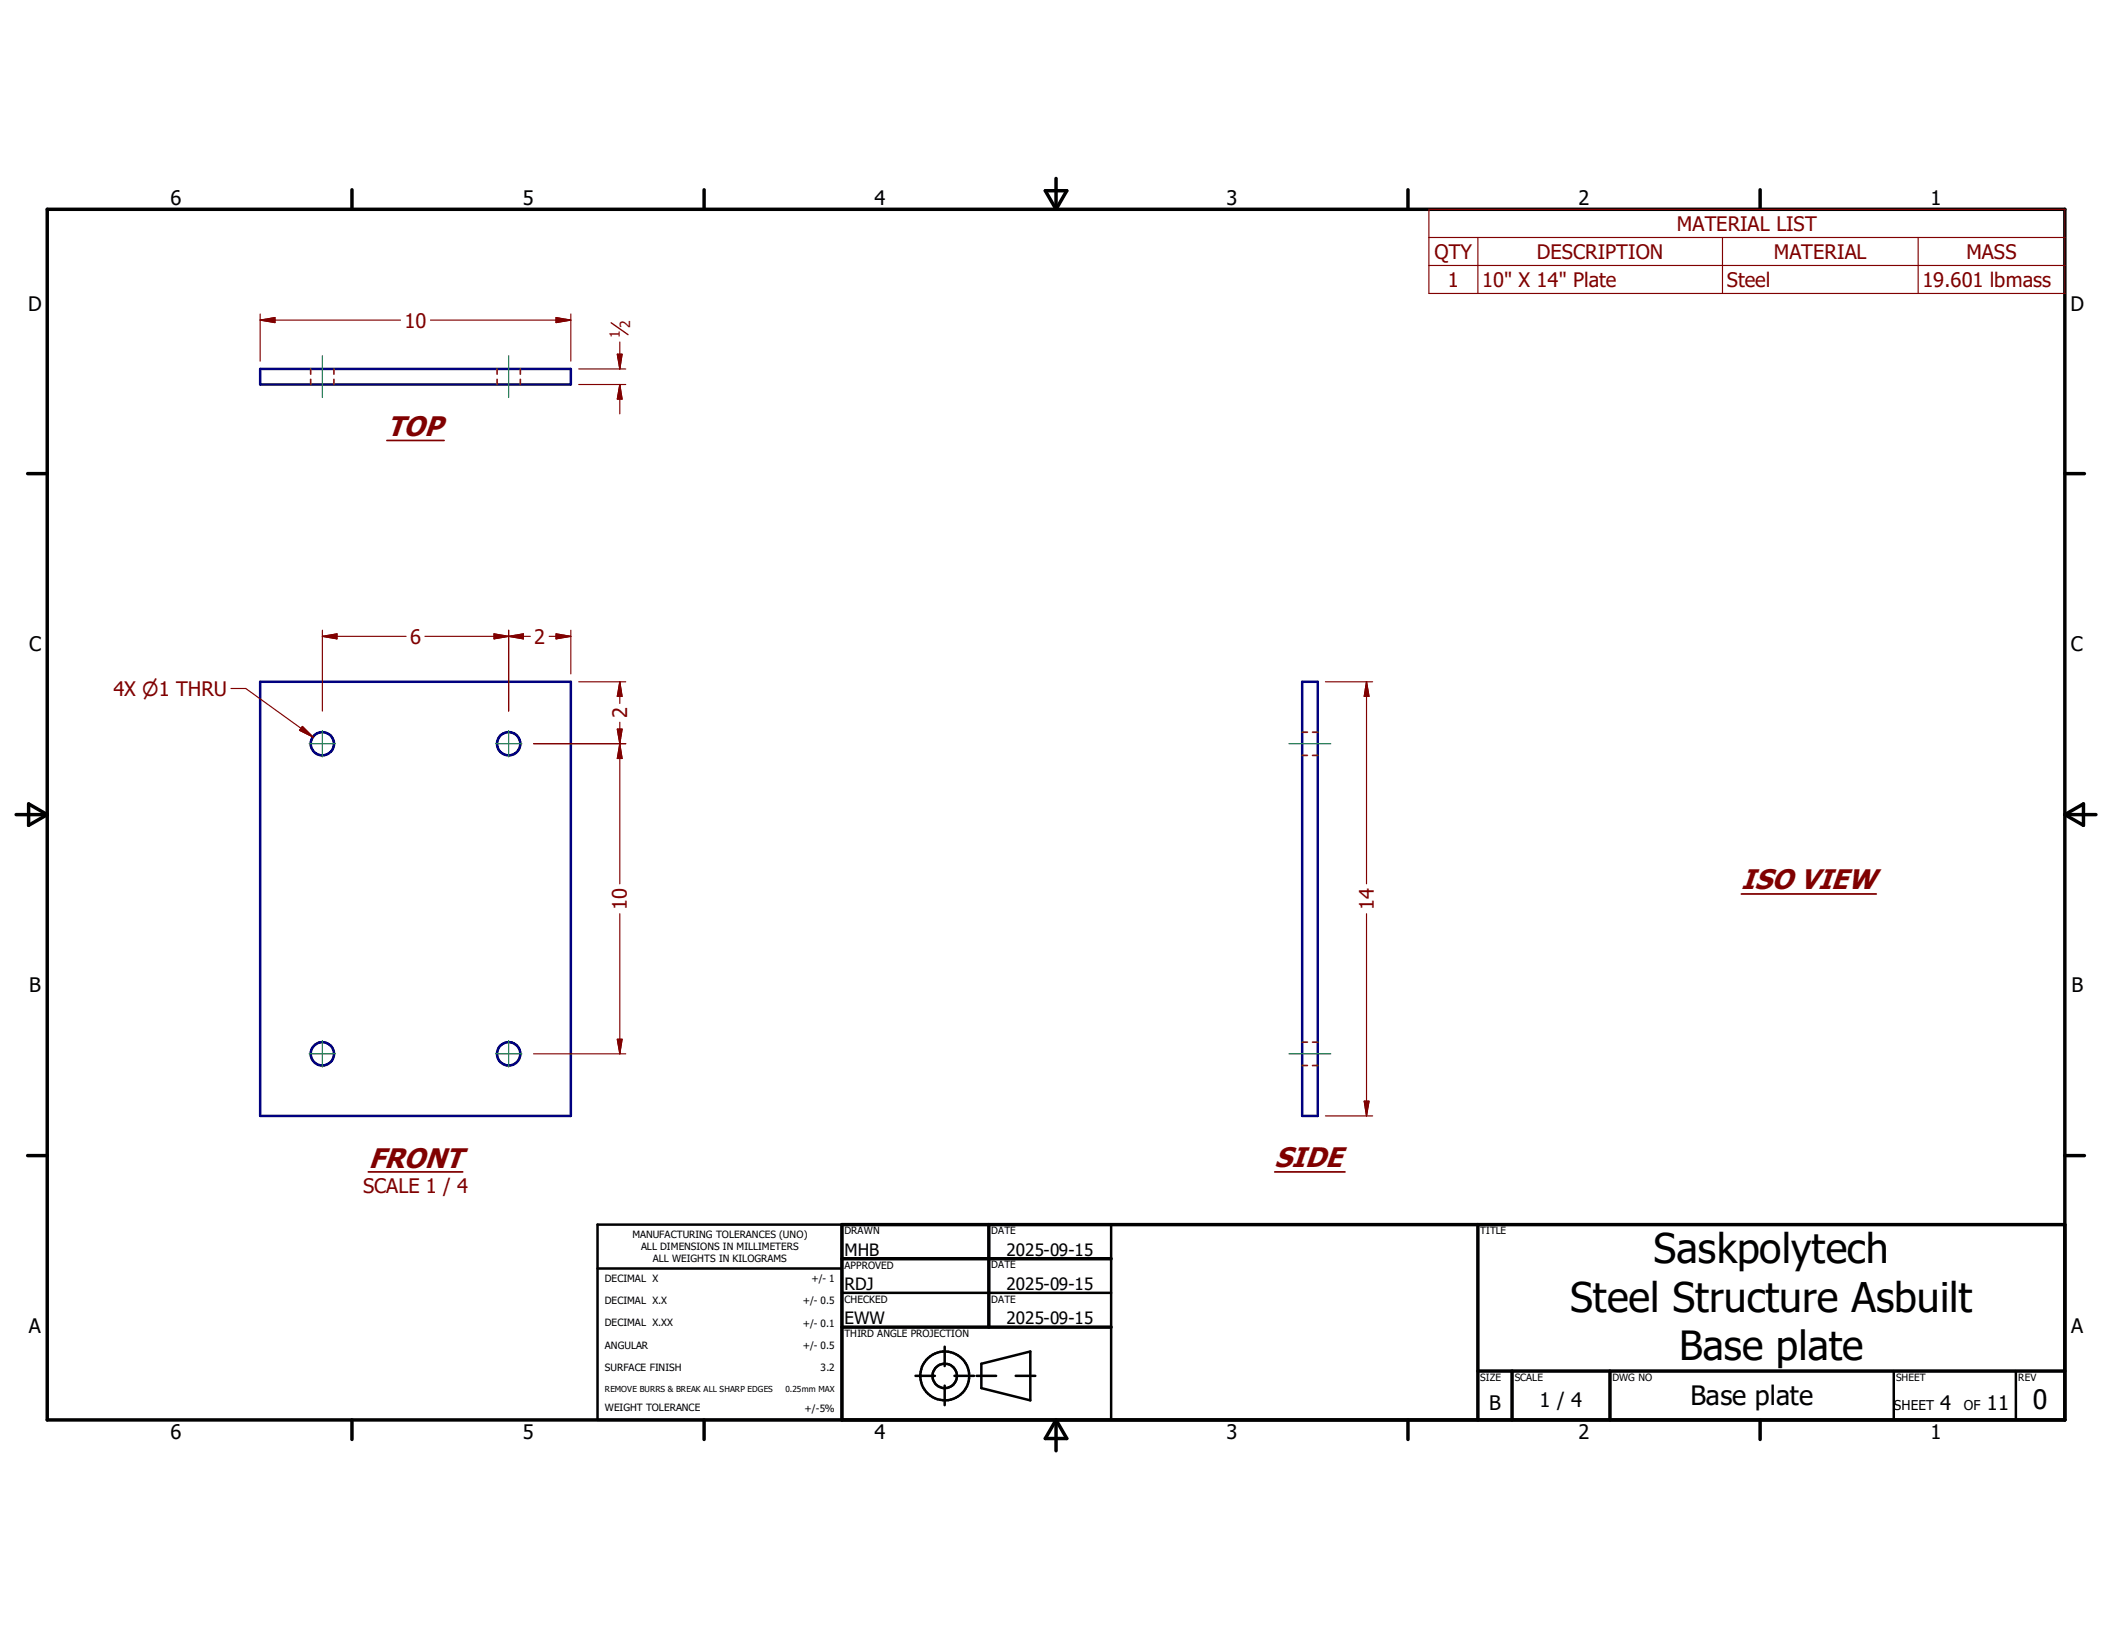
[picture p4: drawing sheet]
<svg xmlns="http://www.w3.org/2000/svg" width="279mm" height="216mm" viewBox="0 0 279 216" stroke-linecap="round" stroke-linejoin="round" font-family="sans-serif">
<g fill="none" stroke="#000080" stroke-width=".33">
<path d="M34.5 48.9h41.1v2h-41.1zM34.5 90.3h41.1v57.5h-41.1zM172.5 90.3h2.1v57.5h-2.1z"/>
<circle cx="42.7" cy="98.5" r="1.54"/>
<circle cx="67.4" cy="98.5" r="1.55"/>
<circle cx="42.7" cy="139.6" r="1.54"/>
<circle cx="67.4" cy="139.6" r="1.54"/>
</g>
<path d="M51.3 58.3h7.5M230.7 118.4h17.9M48.8 155.2h12.5M168.9 155.2h9.3" fill="none" stroke="#800000" stroke-width=".23"/>
<g fill="none" stroke="#804000" stroke-width=".23">
<path d="M41.2 48.9v.7M41.2 50.2v.7M44.2 48.9v.7M44.2 50.2v.7M65.9 48.9v.7M65.9 50.2v.7M68.9 48.9v.7M68.9 50.2v.7M172.5 97h.7M173.9 97h.7M172.5 100.1h.7M173.9 100.1h.7"/>
<path d="M172.5 138h.7M173.9 138h.7M172.5 141.1h.7M173.9 141.1h.7"/>
</g>
<g fill="none" stroke="#000" stroke-width=".46">
<path d="M6.3 27.7h267.3v160.4h-267.3zM46.6 25.1v2.6M93.3 25.1v2.6M138.5 25.3h2.8l-1.4 2.4zM139.9 23.6v4.1M186.5 25.1v2.6M233.2 25.1v2.6M3.7 62.7h2.6M273.6 62.7h2.5M2.1 107.9h4.2M3.8 106.5l2.5 1.4-2.5 1.4zM273.6 107.9h4.1"/>
<path d="M273.6 107.9l2.4-1.4v2.8zM3.7 153.1h2.6M273.6 153.1h2.5M111.5 166.7h35.7M111.5 175.8h35.7M131 162.2v13.6M195.8 162.2v25.9M273.6 162.2h-162.1v25.9M46.6 188.1v2.6M93.3 188.1v2.6M139.9 188.1v4.1M139.9 188.1l1.4 2.4h-2.8z"/>
<path d="M186.5 188.1v2.6M195.8 181.6h77.8M200.3 181.6v6.5M213.3 181.6v6.5M233.2 188.1v2.6"/>
</g>
<g fill="none" stroke="#000" stroke-width=".33">
<path d="M79.2 168h32.3M79.2 162.2h32.3v25.9h-32.3zM111.5 171.2h35.7M125.2 178.4v2.5M147.2 162.2v25.9M121.3 182.2h2.6M125.2 183.5v2.6M126.4 182.2h2.6M129.4 182.2h2.6M130 180.6l6.5-1.6v6.5l-6.5-1.6zM134.6 182.2h2.6M250.9 181.6v6.5"/>
<path d="M267.1 181.6v6.5"/>
<circle cx="125.2" cy="182.2" r="1.62"/>
<circle cx="125.2" cy="182.2" r="3.2"/>
</g>
<g fill="none" stroke="#800000" stroke-width=".15">
<path d="M189.3 27.7h84.3v11.2h-84.3zM189.3 31.5h84.3M189.3 35.2h84.3M195.8 31.5v7.4M228.2 31.5v7.4M254.1 31.5v7.4M34.5 42.4h18.6M34.5 42.4l1.9-.3v.6zM34.5 41.6v6.2M57 42.4h18.6M73.7 42.1l1.9 .3-1.9 .3zM75.6 41.6v6.2"/>
<path d="M76.7 50.9h6.2M76.7 48.9h6.2M81.8 46.9h.6l-.3 2zM82.1 45.3v3.6M82.1 50.9v3.9M82.1 50.9l.3 2h-.6zM30.6 91.2h2l8.9 6.4M40.1 96.2l1.4 1.4-1.8-.9zM42.7 84.3h11.1M42.7 84.3l1.9-.3v.6zM42.7 83.5v10.7M56.3 84.3h14"/>
<path d="M65.4 84v.6l3.9-.6v.6zM67.4 83.5v10.7M70.7 98.5h12.2M72.7 84.3h2.9M73.7 84l1.9 .3-1.9 .3zM75.6 83.5v5.8M76.7 90.3h6.2M81.8 96.6h.6l-.3 1.9zM82.1 90.3v2.9M82.1 95.7v21.4M82.1 90.3l.3 1.9h-.6zM82.1 98.5l.3 2h-.6z"/>
<path d="M175.6 90.3h6.2M181 90.3l.4 1.9h-.7zM181 90.3v26.8M70.7 139.6h12.2M81.8 137.7h.6l-.3 1.9zM82.1 121v18.6M181 121v26.8M175.6 147.8h6.2M180.7 145.9h.7l-.4 1.9z"/>
</g>
<path d="M42.7 47.1v5.6M67.4 47.1v5.6M41 98.5h3.4M42.7 96.8v3.5M65.7 98.5h3.4M67.4 96.8v3.5M170.8 98.5h5.5M41 139.6h3.4M42.7 137.8v3.5M65.7 139.6h3.4M67.4 137.8v3.5M170.8 139.6h5.5" fill="none" stroke="#008040" stroke-width=".15"/>
<g fill="#800000" stroke="#800000" stroke-width=".15">
<path d="M81.8 96.6h.6l-.3 1.9z"/>
<path d="M82.1 90.3l.3 1.9h-.6z"/>
<path d="M40.1 96.2l1.4 1.4-1.8-.9z"/>
<path d="M82.1 98.5l.3 2h-.6z"/>
<path d="M81.8 137.7h.6l-.3 1.9z"/>
<path d="M42.7 84.3l1.9-.3v.6z"/>
<path d="M65.4 84l2 .3-2 .3z"/>
<path d="M67.4 84.3l1.9-.3v.6z"/>
<path d="M73.7 84l1.9 .3-1.9 .3z"/>
<path d="M81.8 46.9h.6l-.3 2z"/>
<path d="M82.1 50.9l.3 2h-.6z"/>
<path d="M73.7 42.1l1.9 .3-1.9 .3z"/>
<path d="M34.5 42.4l1.9-.3v.6z"/>
<path d="M180.7 145.9h.7l-.4 1.9z"/>
<path d="M181 90.3l.4 1.9h-.7z"/>
</g>
<path d="M81 42.8l2.2 1.5" fill="none" stroke="#800000" stroke-width=".18"/>
<g font-size="5.4">
<text x="219.1" y="167.3">Saskpolytech</text>
<text x="208" y="173.7">Steel Structure Asbuilt</text>
</g>
<text font-size="5.3" x="222.5" y="180.2">Base plate</text>
<g font-size="3.8" fill="#800000">
<text x="51.3" y="57.8">TOP</text>
<text x="230.7" y="117.8">ISO VIEW</text>
<text x="48.8" y="154.6">FRONT</text>
<text x="168.9" y="154.6">SIDE</text>
</g>
<g font-size="3.5">
<text x="223.9" y="186.1">Base plate</text>
<text x="269.3" y="186.7">0</text>
</g>
<g font-size="2.7">
<text x="22.6" y="27.1">6</text>
<text x="69.3" y="27.1">5</text>
<text x="115.9" y="27.1">4</text>
<text x="162.5" y="27.1">3</text>
<text x="209.1" y="27.1">2</text>
<text x="255.7" y="27.1">1</text>
<text x="3.7" y="41.1">D</text>
<text x="274.3" y="41.1">D</text>
<text x="3.9" y="86.3">C</text>
<text x="274.4" y="86.3">C</text>
<text x="3.9" y="131.4">B</text>
<text x="274.4" y="131.4">B</text>
<text x="3.8" y="176.6">A</text>
<text x="274.4" y="176.6">A</text>
<text x="22.6" y="190.6">6</text>
<text x="69.3" y="190.6">5</text>
<text x="115.9" y="190.6">4</text>
<text x="162.5" y="190.6">3</text>
<text x="197.3" y="186.8">B</text>
<text x="204" y="186.4">1 / 4</text>
<text x="209.1" y="190.6">2</text>
<text x="255.7" y="190.6">1</text>
<text x="257" y="186.7">4</text>
<text x="263.2" y="186.7">11</text>
</g>
<g font-size="2.7" fill="#800000">
<text x="190" y="34.3">QTY</text>
<text x="203.6" y="34.3">DESCRIPTION</text>
<text x="222.2" y="30.6">MATERIAL LIST</text>
<text x="235" y="34.3">MATERIAL</text>
<text x="260.5" y="34.3">MASS</text>
<text x="191.8" y="38">1</text>
<text x="196.3" y="38.1">10&quot; X 14&quot; Plate</text>
<text x="228.8" y="38.1">Steel</text>
<text x="254.7" y="38.1">19.601 lbmass</text>
<text x="53.6" y="43.4">10</text>
<text x="54.4" y="85.3">6</text>
<text x="70.8" y="85.3">2</text>
<text x="15" y="92.2">4X n1 THRU</text>
<text x="83.1" y="95.2" transform="rotate(-90 83.1 95.2)">2</text>
<text x="83.1" y="120.5" transform="rotate(-90 83.1 120.5)">10</text>
<text x="182" y="120.5" transform="rotate(-90 182 120.5)">14</text>
<text x="48.1" y="158.1">SCALE 1 / 4</text>
</g>
<g font-size="2.3">
<text x="111.9" y="166.4">MHB</text>
<text x="133.3" y="166.3">2025-09-15</text>
<text x="111.9" y="170.9">RDJ</text>
<text x="133.3" y="170.9">2025-09-15</text>
<text x="111.9" y="175.4">EWW</text>
<text x="133.3" y="175.4">2025-09-15</text>
</g>
<g font-size="1.9" fill="#800000">
<text x="82.1" y="44.8" transform="rotate(-90 82.1 44.8)">1</text>
<text x="83.5" y="43.5" transform="rotate(-90 83.5 43.5)">2</text>
</g>
<g font-size="1.8">
<text x="250.9" y="186.7">SHEET</text>
<text x="260.2" y="186.7">OF</text>
</g>
<g font-size="1.3">
<text x="83.8" y="164">MANUFACTURING TOLERANCES (UNO)</text>
<text x="84.9" y="165.6">ALL DIMENSIONS IN MILLIMETERS</text>
<text x="86.5" y="167.2">ALL WEIGHTS IN KILOGRAMS</text>
<text x="111.9" y="163.5">DRAWN</text>
<text x="131.3" y="163.5">DATE</text>
<text x="131.3" y="168">DATE</text>
<text x="196.1" y="163.5">TITLE</text>
<text x="80.1" y="169.8">DECIMAL X</text>
<text x="80.1" y="172.8">DECIMAL X.X</text>
<text x="106.3" y="172.8">+/- 0.5</text>
<text x="107.5" y="169.8">+/- 1</text>
<text x="111.9" y="172.6">CHECKED</text>
<text x="111.9" y="168">APPROVED</text>
<text x="131.3" y="172.6">DATE</text>
<text x="80.1" y="175.7">DECIMAL X.XX</text>
<text x="80.1" y="178.6">ANGULAR</text>
<text x="106.3" y="175.7">+/- 0.1</text>
<text x="106.3" y="178.6">+/- 0.5</text>
<text x="111.9" y="177.1">THIRD ANGLE PROJECTION</text>
<text x="80.1" y="181.6">SURFACE FINISH</text>
<text x="108.7" y="181.6">3.2</text>
<text x="196.1" y="182.9">SIZE</text>
<text x="200.7" y="182.9">SCALE</text>
<text x="213.6" y="182.9">DWG NO</text>
<text x="251.2" y="182.9">SHEET</text>
<text x="267.4" y="182.9">REV</text>
<text x="80.1" y="186.9">WEIGHT TOLERANCE</text>
<text x="106.6" y="187">+/-5%</text>
</g>
<g font-size="1.1">
<text x="80.1" y="184.3">REMOVE BURRS &amp; BREAK ALL SHARP EDGES</text>
<text x="104.1" y="184.4">0.25mm MAX</text>
</g>
</svg>
